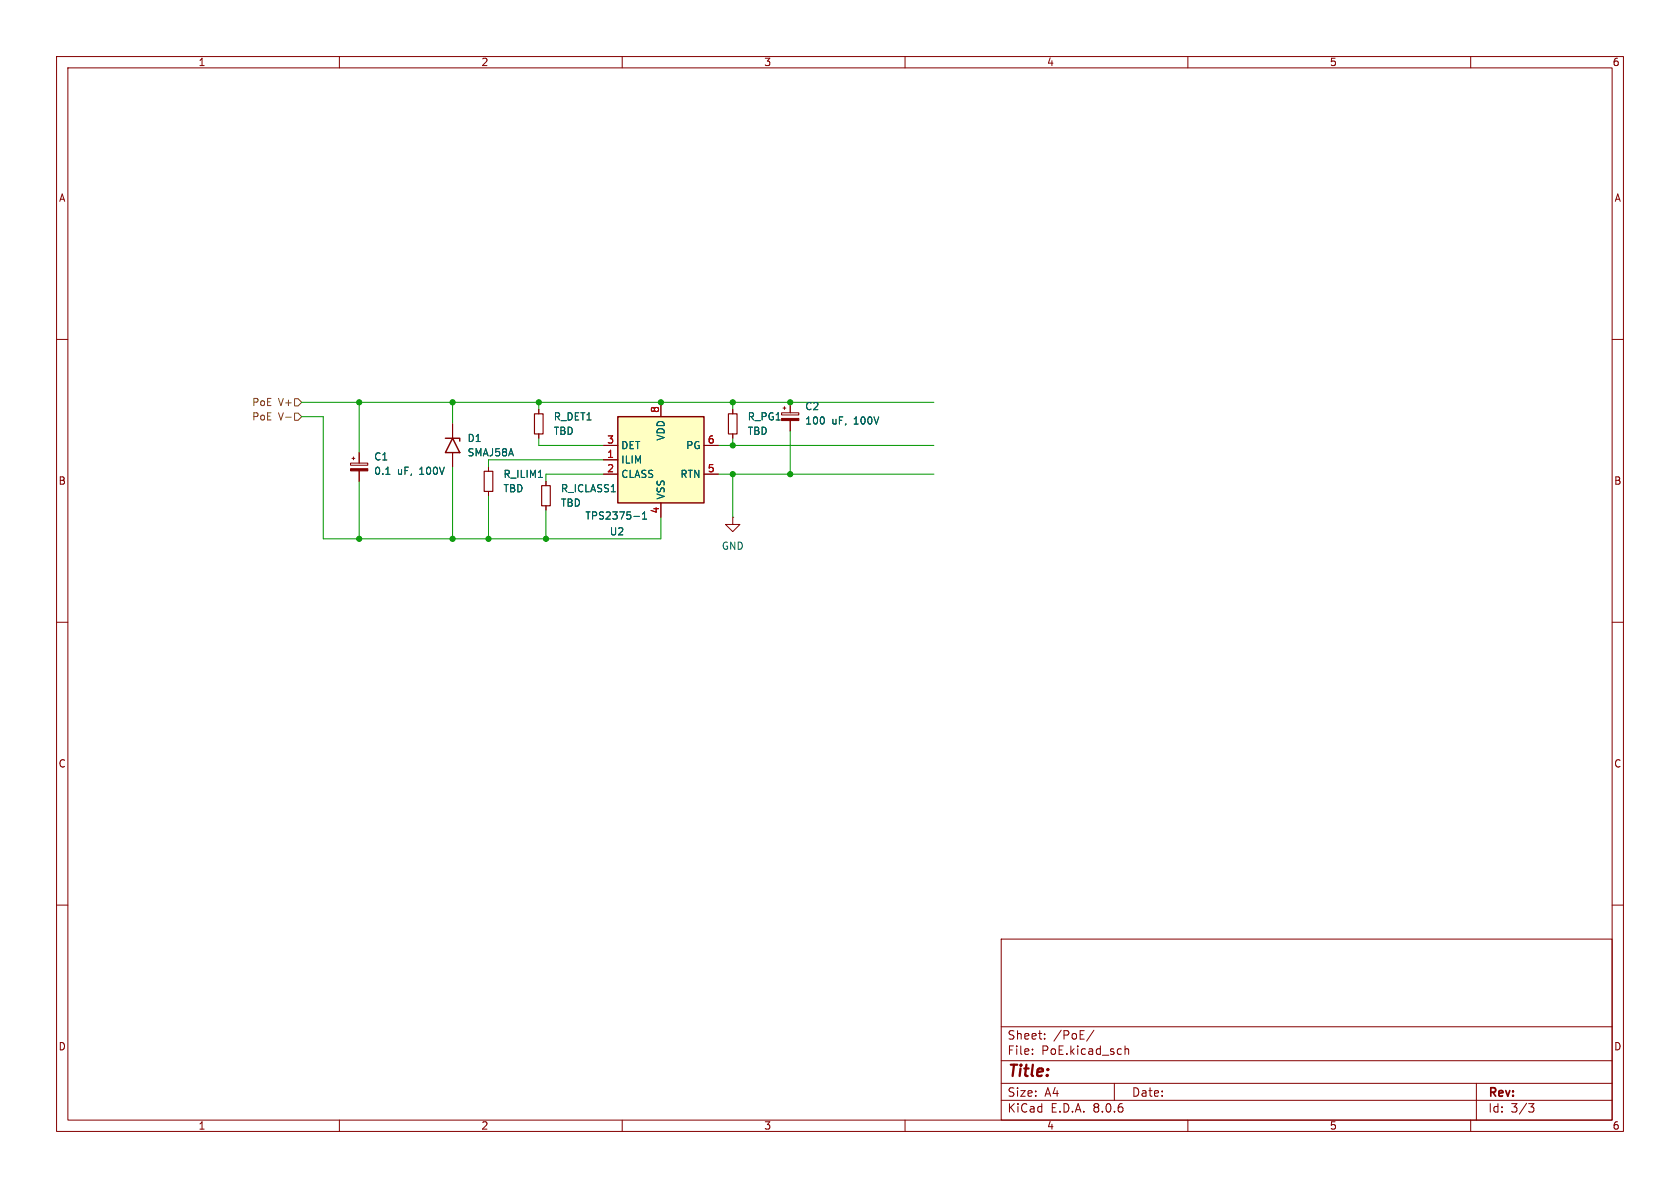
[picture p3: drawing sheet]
<svg xmlns="http://www.w3.org/2000/svg" width="297mm" height="210mm" viewBox="0 0 297 210" stroke-linecap="round" stroke-linejoin="round" font-family="sans-serif">
<g fill="none" stroke="#840000" stroke-width=".18">
<path d="M10 10h277v190h-277zM12 12h273v186h-273zM60 10v2M110 10v2M160 10v2M210 10v2M260 10v2M10 60h2M285 60h2M129.5 72.4v.8M129.5 76.7v.8M10 110h2"/>
<path d="M285 110h2M10 160h2M285 160h2M177 166h108v32h-108zM60 198v2M110 198v2M160 198v2M177 194.5h108M177 191.5h108M177 187.5h108M177 181.5h108M182.5 186.3v.1"/>
<path d="M182.5 185.5v.1M184.7 183.6v.1M184.7 182.8v.1M193.4 182.1l-1.3 2M197 191.5v3M198.9 184.9v1.5M198.9 185.5l.2-.1 .4 .1v.9M210 198v2M260 198v2M261 191.5v6.5M270.2 195.1h1l-.5 .6 .4 .1 .1 .5-.3 .3h-.4"/>
</g>
<path d="M128.8 73.2h1.5v3.5h-1.5z" fill="none" stroke="#840000" stroke-width=".2"/>
<path d="M109.2 73.7h15.3v15.2h-15.3z" fill="#ffffc2"/>
<path d="M78.7 77.5h2.6v.5M80 77.5l1.3 2.5h-2.6zM109.2 73.7h15.3v15.2h-15.3z" fill="none" stroke="#840000" stroke-width=".25"/>
<g fill="none" stroke="#840000" stroke-width=".18">
<path d="M80 74.9v2.6M95.2 72.4v.8M95.2 76.7v.8M106.7 78.7h2.5M116.8 71.1v2.6M124.5 78.7h2.5M129.5 72.4v.8M129.5 76.7v.8M138.2 73h3v.4h-3zM138.4 72.1h.5M138.7 71.9v.5M139.7 71.1v1.9"/>
<path d="M139.7 74.3v1.9M62 81.9h3v.3h-3zM62.2 81h.5M62.5 80.8v.5M63.5 80v1.9M63.5 83.2v1.9M80 80v2.6M86.4 82.6v.7M86.4 86.9v.7M96.5 85.1v.8M96.5 89.4v.8M106.7 81.3h2.5"/>
<path d="M106.7 83.8h2.5M116.8 88.9v2.5M124.5 83.8h2.5M129.5 91.4v1.3h1.3l-1.3 1.3-1.2-1.3h1.2M129.5 91.4h.1"/>
</g>
<path d="M68.2 83.9h.7M95.2 84.4h.7M112.1 91.3h.9M113.6 91.8h.7M113.6 90.9l.4-.4v1.3" fill="none" stroke="#006464" stroke-width=".18"/>
<g fill="#840000" stroke="#840000" stroke-width=".18">
<path d="M138.2 74h3v.3h-3z"/>
<path d="M62 82.9h3v.3h-3z"/>
</g>
<path d="M94.5 73.2h1.5v3.5h-1.5zM85.6 83.3h1.5v3.6h-1.5zM95.8 85.9h1.5v3.5h-1.5z" fill="none" stroke="#840000" stroke-width=".2"/>
<path d="M52.1 70.5h.6l.6 .6-.6 .7h-.6zM52.1 73h.6l.6 .7-.6 .6h-.6z" fill="none" stroke="#725600" stroke-width=".18"/>
<g fill="none" stroke="#009600" stroke-width=".18">
<path d="M53.3 71.1h111.8M53.3 73.7h3.8v21.6h59.7v-3.9M63.5 71.1v8.9M80 71.1v3.8M95.2 77.5v1.2h11.5M95.2 71.1v1.3M127 78.7h38.1M129.5 71.1v1.3M129.5 77.5v1.2M139.7 76.2v7.6M63.5 85.1v10.2M80 82.6v12.7"/>
<path d="M86.4 87.6v7.7M96.5 90.2v5.1M106.7 83.8h-10.2v1.3M106.7 81.3h-20.3v1.3M127 83.8h38.1M129.5 83.8v7.6"/>
</g>
<g fill="#009600" stroke="#009600" stroke-width=".18">
<circle cx="116.8" cy="71.1" r=".46"/>
<circle cx="139.7" cy="71.1" r=".46"/>
<circle cx="129.5" cy="71.1" r=".46"/>
<circle cx="139.7" cy="83.8" r=".46"/>
<circle cx="96.5" cy="95.3" r=".46"/>
<circle cx="129.5" cy="78.7" r=".46"/>
<circle cx="129.5" cy="83.8" r=".46"/>
<circle cx="63.5" cy="95.3" r=".46"/>
<circle cx="80" cy="95.3" r=".46"/>
<circle cx="86.4" cy="95.3" r=".46"/>
<circle cx="63.5" cy="71.1" r=".46"/>
<circle cx="80" cy="71.1" r=".46"/>
<circle cx="95.2" cy="71.1" r=".46"/>
</g>
<text font-size="2.8" fill="#840000" x="178" y="190.9">Title:</text>
<g font-size="2.1" fill="#840000">
<text x="178" y="184">Sheet:</text>
<text x="186.2" y="184">/PoE/</text>
<text x="178" y="186.7">File:</text>
<text x="184.1" y="186.7">PoE.kicad_sch</text>
<text x="178" y="196.9">KiCad</text>
<text x="178" y="194.1">Size:</text>
<text x="184.7" y="194.1">A4</text>
<text x="185.7" y="196.9">E.D.A.</text>
<text x="193.3" y="196.9">8.0.6</text>
<text x="200" y="194.1">Date:</text>
<text x="263" y="194.3">Rev:</text>
<text x="263" y="196.9">Id:</text>
<text x="267.1" y="196.9">3/3</text>
</g>
<g font-size="1.8" fill="#840000">
<text x="35" y="11.9">1</text>
<text x="85" y="11.9">2</text>
<text x="135" y="11.9">3</text>
<text x="185" y="11.9">4</text>
<text x="235" y="11.9">5</text>
<text x="285" y="11.9">6</text>
<text x="10.3" y="35.9">A</text>
<text x="285.3" y="35.9">A</text>
<text x="10.3" y="85.9">B</text>
<text x="285.3" y="85.9">B</text>
<text x="10.3" y="135.9">C</text>
<text x="285.3" y="135.9">C</text>
<text x="10.3" y="185.9">D</text>
<text x="285.3" y="185.9">D</text>
<text x="35" y="199.9">1</text>
<text x="85" y="199.9">2</text>
<text x="135" y="199.9">3</text>
<text x="185" y="199.9">4</text>
<text x="235" y="199.9">5</text>
<text x="285" y="199.9">6</text>
</g>
<g font-size="1.8" fill="#725600">
<text x="44.5" y="72">PoE</text>
<text x="49.2" y="72">V+</text>
<text x="44.5" y="74.5">PoE</text>
<text x="49.2" y="74.5">V-</text>
</g>
<g font-size="1.8" fill="#006464">
<text x="97.8" y="74.5">R_DET1</text>
<text x="97.8" y="77.1">TBD</text>
<text x="117.7" y="78" transform="rotate(-90 117.7 78)">VDD</text>
<text x="132.1" y="74.5">R_PG1</text>
<text x="132.1" y="77.1">TBD</text>
<text x="142.2" y="72.7">C2</text>
<text x="142.2" y="75.2">100</text>
<text x="147" y="75.2">uF,</text>
<text x="151.1" y="75.2">100V</text>
<text x="66" y="81.6">C1</text>
<text x="82.6" y="78.3">D1</text>
<text x="82.6" y="80.9">SMAJ58A</text>
<text x="109.7" y="82.1">ILIM</text>
<text x="109.7" y="79.6">DET</text>
<text x="121.2" y="79.6">PG</text>
<text x="66" y="84.1">0.1</text>
<text x="70.2" y="84.1">uF,</text>
<text x="74.3" y="84.1">100V</text>
<text x="88.9" y="84.7">R_ILIM1</text>
<text x="88.9" y="87.2">TBD</text>
<text x="99.1" y="87.2">R_ICLASS1</text>
<text x="99.1" y="89.8">TBD</text>
<text x="109.7" y="84.7">CLASS</text>
<text x="117.7" y="88.4" transform="rotate(-90 117.7 88.4)">VSS</text>
<text x="120.2" y="84.7">RTN</text>
<text x="103.4" y="92">TPS2375-1</text>
<text x="107.7" y="94.8">U2</text>
<text x="127.5" y="97.4">GND</text>
</g>
<g font-size="1.8" fill="#a90000">
<text x="116.6" y="73.1" transform="rotate(-90 116.6 73.1)">8</text>
<text x="107.2" y="81">1</text>
<text x="107.2" y="83.6">2</text>
<text x="107.2" y="78.5">3</text>
<text x="125" y="83.6">5</text>
<text x="125" y="78.5">6</text>
<text x="116.6" y="90.9" transform="rotate(-90 116.6 90.9)">4</text>
</g>
</svg>
